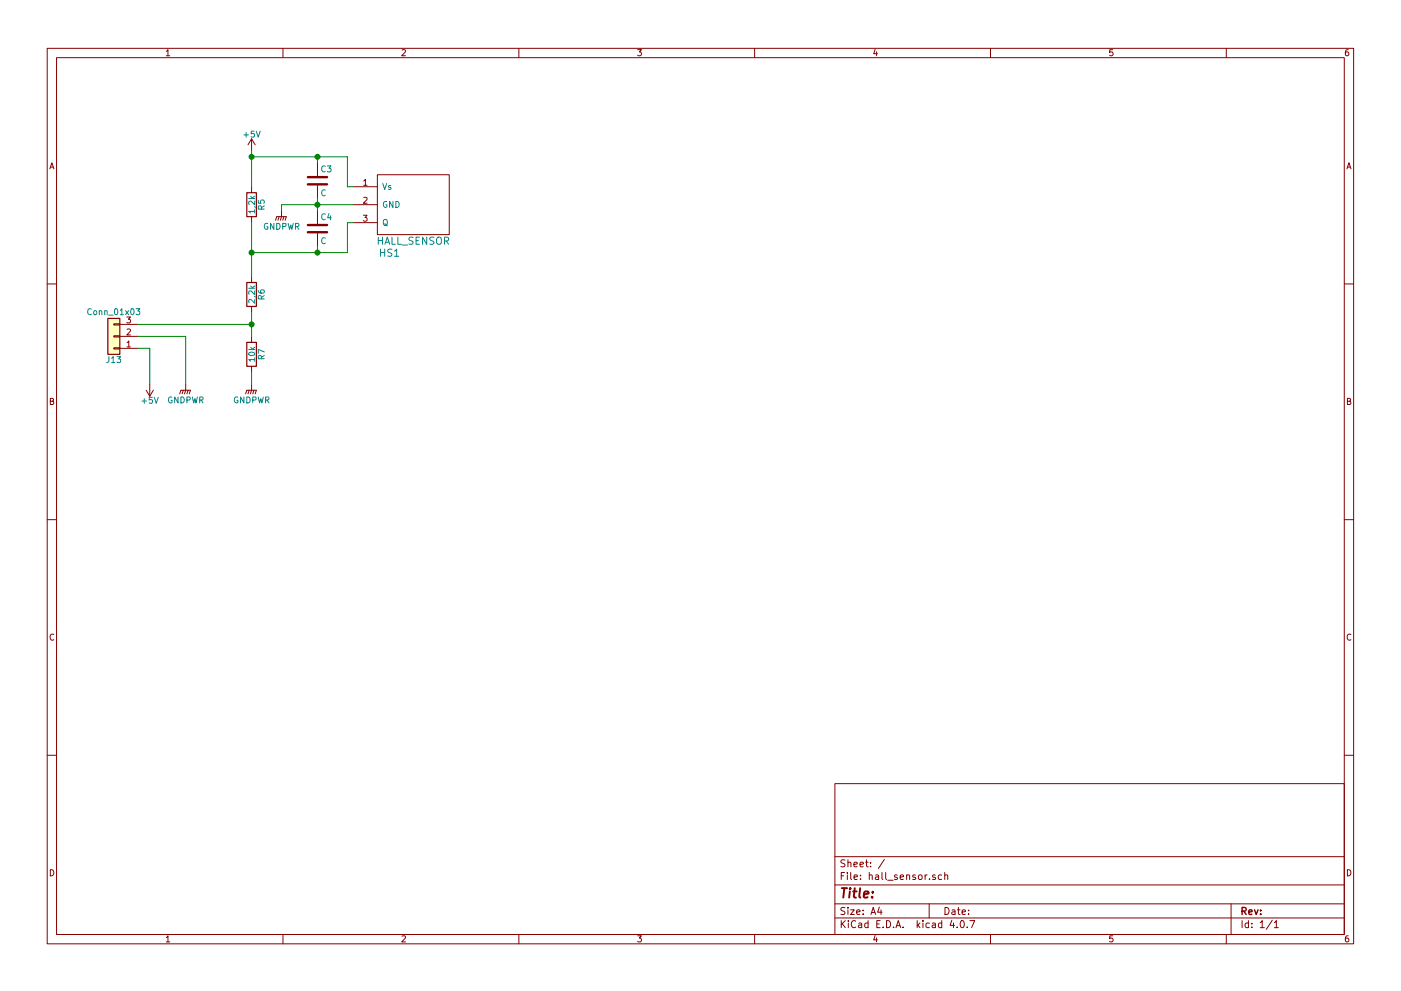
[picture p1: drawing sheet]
EESchema Schematic File Version 2
LIBS:power
LIBS:device
LIBS:switches
LIBS:relays
LIBS:motors
LIBS:transistors
LIBS:conn
LIBS:linear
LIBS:regul
LIBS:74xx
LIBS:cmos4000
LIBS:adc-dac
LIBS:memory
LIBS:xilinx
LIBS:microcontrollers
LIBS:dsp
LIBS:microchip
LIBS:analog_switches
LIBS:motorola
LIBS:texas
LIBS:intel
LIBS:audio
LIBS:interface
LIBS:digital-audio
LIBS:philips
LIBS:display
LIBS:cypress
LIBS:siliconi
LIBS:opto
LIBS:atmel
LIBS:contrib
LIBS:valves
LIBS:station_sol
LIBS:hall_sensor-cache
EELAYER 25 0
EELAYER END
$Descr A4 11693 8268
encoding utf-8
Sheet 1 1
Title ""
Date ""
Rev ""
Comp ""
Comment1 ""
Comment2 ""
Comment3 ""
Comment4 ""
$EndDescr
$Comp
L R R7
U 1 1
P 2100 2950
F 0 "R7" V 2180 2950 50  0000 C CNN
F 1 "10k" V 2100 2950 50  0000 C CNN
F 2 "Resistors_THT:R_Axial_DIN0207_L6.3mm_D2.5mm_P10.16mm_Horizontal" V 2030 2950 50  0001 C CNN
F 3 "" H 2100 2950 50  0001 C CNN
	1    2100 2950
	1    0    0    -1  
$EndComp
$Comp
L R R6
U 1 1
P 2100 2450
F 0 "R6" V 2180 2450 50  0000 C CNN
F 1 "2,2k" V 2100 2450 50  0000 C CNN
F 2 "Resistors_THT:R_Axial_DIN0207_L6.3mm_D2.5mm_P10.16mm_Horizontal" V 2030 2450 50  0001 C CNN
F 3 "" H 2100 2450 50  0001 C CNN
	1    2100 2450
	1    0    0    -1  
$EndComp
$Comp
L R R5
U 1 1
P 2100 1700
F 0 "R5" V 2180 1700 50  0000 C CNN
F 1 "1,2k" V 2100 1700 50  0000 C CNN
F 2 "Resistors_THT:R_Axial_DIN0207_L6.3mm_D2.5mm_P10.16mm_Horizontal" V 2030 1700 50  0001 C CNN
F 3 "" H 2100 1700 50  0001 C CNN
	1    2100 1700
	1    0    0    -1  
$EndComp
$Comp
L C C4
U 1 1
P 2650 1900
F 0 "C4" H 2675 2000 50  0000 L CNN
F 1 "C" H 2675 1800 50  0000 L CNN
F 2 "Capacitors_THT:C_Disc_D4.7mm_W2.5mm_P5.00mm" H 2688 1750 50  0001 C CNN
F 3 "" H 2650 1900 50  0001 C CNN
	1    2650 1900
	1    0    0    -1  
$EndComp
$Comp
L C C3
U 1 1
P 2650 1500
F 0 "C3" H 2675 1600 50  0000 L CNN
F 1 "C" H 2675 1400 50  0000 L CNN
F 2 "Capacitors_THT:C_Disc_D4.7mm_W2.5mm_P5.00mm" H 2688 1350 50  0001 C CNN
F 3 "" H 2650 1500 50  0001 C CNN
	1    2650 1500
	1    0    0    -1  
$EndComp
$Comp
L Conn_01x03 J13
U 1 1
P 950 2800
F 0 "J13" H 950 3000 50  0000 C CNN
F 1 "Conn_01x03" H 950 2600 50  0000 C CNN
F 2 "Pin_Headers:Pin_Header_Straight_1x03_Pitch2.54mm" H 950 2800 50  0001 C CNN
F 3 "" H 950 2800 50  0001 C CNN
	1    950  2800
	-1   0    0    1   
$EndComp
$Comp
L HALL_SENSOR HS1
U 1 1
P 3250 2200
F 0 "HS1" H 3250 2300 60  0000 C CNN
F 1 "HALL_SENSOR" H 3450 2400 60  0000 C CNN
F 2 "Pin_Headers:Pin_Header_Straight_1x03_Pitch2.54mm" H 3250 2300 60  0001 C CNN
F 3 "" H 3250 2300 60  0001 C CNN
	1    3250 2200
	1    0    0    -1  
$EndComp
$Comp
L GNDPWR #PWR043
U 1 1
P 1550 3200
F 0 "#PWR043" H 1550 3000 50  0001 C CNN
F 1 "GNDPWR" H 1550 3070 50  0000 C CNN
F 2 "" H 1550 3150 50  0001 C CNN
F 3 "" H 1550 3150 50  0001 C CNN
	1    1550 3200
	1    0    0    -1  
$EndComp
$Comp
L +5V #PWR044
U 1 1
P 1250 3200
F 0 "#PWR044" H 1250 3050 50  0001 C CNN
F 1 "+5V" H 1250 3340 50  0000 C CNN
F 2 "" H 1250 3200 50  0001 C CNN
F 3 "" H 1250 3200 50  0001 C CNN
	1    1250 3200
	-1   0    0    1   
$EndComp
Wire Wire Line
	1150 2900 1250 2900
Wire Wire Line
	1250 2900 1250 3200
Wire Wire Line
	1550 2800 1550 3200
Wire Wire Line
	1550 2800 1150 2800
$Comp
L GNDPWR #PWR045
U 1 1
P 2100 3200
F 0 "#PWR045" H 2100 3000 50  0001 C CNN
F 1 "GNDPWR" H 2100 3070 50  0000 C CNN
F 2 "" H 2100 3150 50  0001 C CNN
F 3 "" H 2100 3150 50  0001 C CNN
	1    2100 3200
	1    0    0    -1  
$EndComp
Wire Wire Line
	1150 2700 2100 2700
Wire Wire Line
	2100 2600 2100 2800
Connection ~ 2100 2700
Wire Wire Line
	2100 3200 2100 3100
Wire Wire Line
	2100 1850 2100 2300
$Comp
L GNDPWR #PWR046
U 1 1
P 2350 1750
F 0 "#PWR046" H 2350 1550 50  0001 C CNN
F 1 "GNDPWR" H 2350 1620 50  0000 C CNN
F 2 "" H 2350 1700 50  0001 C CNN
F 3 "" H 2350 1700 50  0001 C CNN
	1    2350 1750
	1    0    0    -1  
$EndComp
$Comp
L +5V #PWR047
U 1 1
P 2100 1250
F 0 "#PWR047" H 2100 1100 50  0001 C CNN
F 1 "+5V" H 2100 1390 50  0000 C CNN
F 2 "" H 2100 1250 50  0001 C CNN
F 3 "" H 2100 1250 50  0001 C CNN
	1    2100 1250
	1    0    0    -1  
$EndComp
Wire Wire Line
	2100 1550 2100 1250
Wire Wire Line
	2100 1300 2900 1300
Wire Wire Line
	2650 1300 2650 1350
Connection ~ 2100 1300
Wire Wire Line
	2650 1650 2650 1750
Wire Wire Line
	2350 1700 2950 1700
Connection ~ 2650 1700
Wire Wire Line
	2350 1700 2350 1750
Wire Wire Line
	2650 2050 2650 2100
Wire Wire Line
	2100 2100 2900 2100
Connection ~ 2100 2100
Wire Wire Line
	2950 1550 2900 1550
Wire Wire Line
	2900 1550 2900 1300
Connection ~ 2650 1300
Wire Wire Line
	2950 1850 2900 1850
Wire Wire Line
	2900 1850 2900 2100
Connection ~ 2650 2100
$EndSCHEMATC
